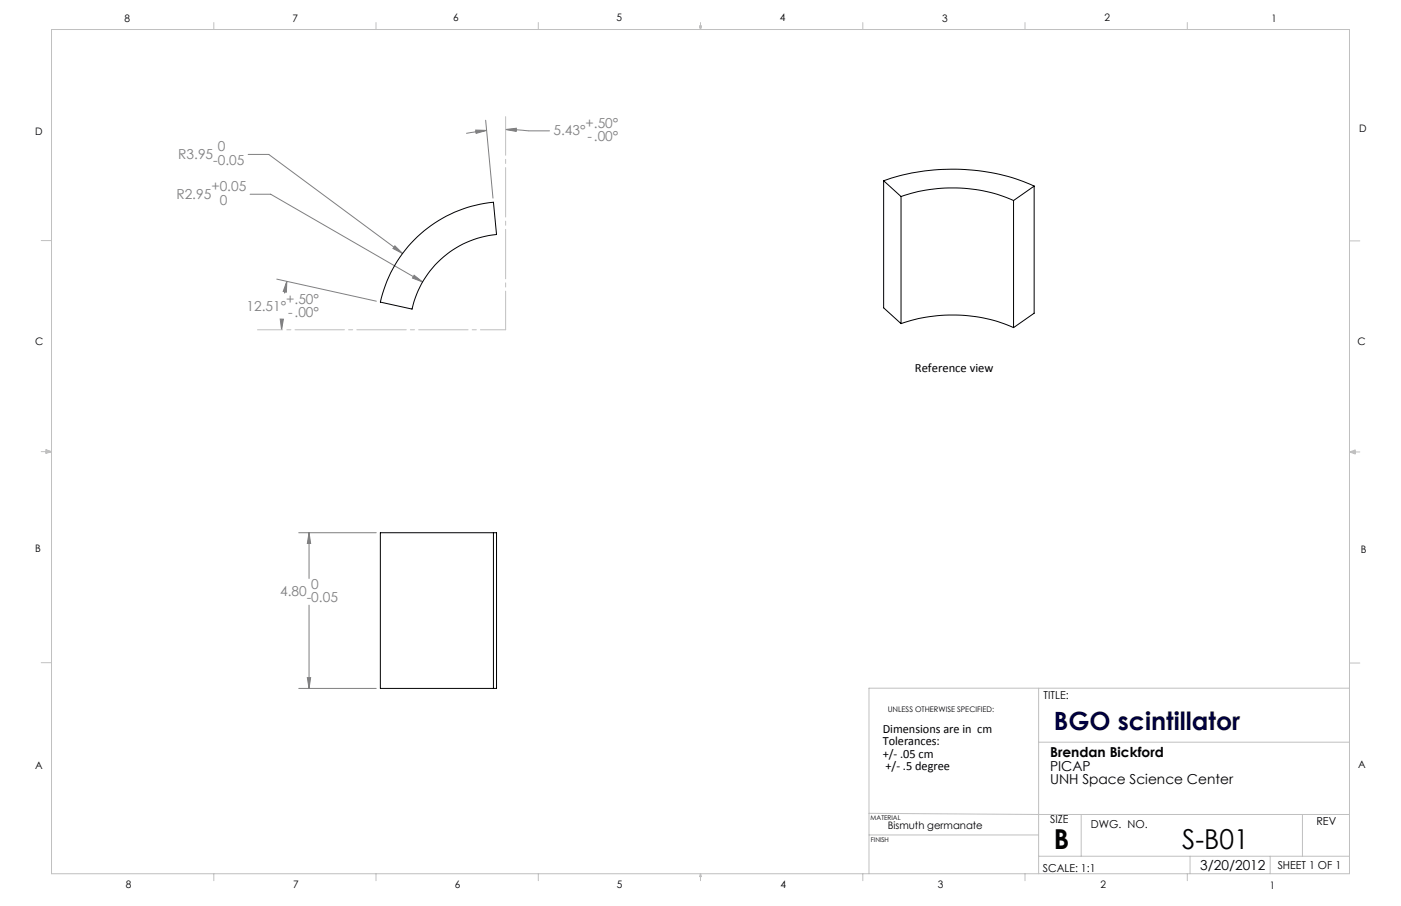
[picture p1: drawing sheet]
<svg xmlns="http://www.w3.org/2000/svg" width="432mm" height="279mm" viewBox="0 0 432 279" stroke-linecap="round" stroke-linejoin="round" font-family="sans-serif">
<g fill="none" stroke="#808080" stroke-width=".31">
<path d="M149.7 37.1l2.2 24M155.8 39.9l3.3-.4v1zM155.8 39.9l7.2 .5h6.4M76.5 47.6h6.3l41.3 30.6M77.1 59.9h6.3l46.8 27.1M146.6 40.1l3.4 .1-3.2 .9zM150 40.2l-6.3 .9M121.7 75.8l2.4 2.4-3-1.6zM85.3 86.1l30.7 6.8M86.4 98.4h.9l-.5 3.3zM86.9 98.7l-.1 3M88.4 86.7l-.1 3.4-1-.2z"/>
<path d="M88.4 86.7l-.7 3.8M127.6 84.9l2.6 2.1-3.1-1.2zM92.1 164.3h23.9M95.3 164.3l.4 3.3h-1zM95.3 164.3v14.1M95.3 186.6v25.7M92.1 212.3h23.9M94.7 209h1l-.4 3.3z"/>
</g>
<path d="M155.8 101.7v-65.7" fill="none" stroke="#c0c0c0" stroke-width=".31" stroke-dasharray="15.2 1.3 1.3 1.3" stroke-dashoffset="3.3"/>
<path d="M155.8 101.7h-76.4" fill="none" stroke="#c0c0c0" stroke-width=".31" stroke-dasharray="15.2 1.3 1.3 1.3" stroke-dashoffset="7.5"/>
<g fill="none" stroke="#c0c0c0" stroke-width=".31">
<path d="M15.9 9.1h400v260.4h-400zM65.9 6.9v2.2M115.9 6.9v2.2M165.9 6.9v2.2M215.6 8h.6l-.3 1.1zM215.7 8l.2 1.1M215.9 6.9v2.2M216 8l-.1 1.1M265.9 6.9v2.2M315.9 6.9v2.2M365.9 6.9v2.2M12.7 74.2h3.2"/>
<path d="M415.9 74.3h3.2M12.7 139.3h3.2M14.2 139.1l1.7 .2M14.2 138.7l1.7 .6-1.7 .5zM15.9 139.3l-1.7 .3M415.9 139.4h3.2M415.9 139.4l1.8-.6v1.2zM415.9 139.4l1.8 .3M417.7 139.2l-1.8 .2M12.7 204.4h3.2M320.1 212.2v57.3M415.9 204.5h3.2"/>
<path d="M415.9 212.2h-148.1v57.3M320.1 228.9h95.8M267.8 250.8l52.3 .4h95.8M267.8 257.5h52.3M333.2 251.2v12.9M401.4 251.2v12.9M65.9 269.5v2.1M115.9 269.5v2.1M165.9 269.5v2.1M215.9 269.5v2.1M215.9 269.5l.3 .8h-.6zM265.9 269.5v2.1"/>
<path d="M315.9 269.5v2.1M320.1 264.1h95.8M365.9 269.5v2.1M366.8 264.1v5.4M391.5 264.1v5.4"/>
</g>
<g fill="#808080">
<path d="M155.8 39.9l3.3-.4v1zM146.6 40.1l3.4 .1-3.2 .9zM88.4 86.7l-.1 3.4-1-.2zM86.4 98.4h.9l-.5 3.3z"/>
<path d="M127.6 84.9l-.5 .9 3.1 1.2zM121.7 75.8l-.6 .8 3 1.6zM94.7 209h1l-.4 3.3zM95.3 164.3l.4 3.3h-1z"/>
</g>
<g fill="none" stroke="#000" stroke-width=".31">
<path d="M272.3 55.7a63.8 63.8 0 0 1 46.4 1.7M272.3 55.7l5.4 4.9M272.3 55.7v39.2l5.4 4.9M318.7 57.4l-6.3 4.4M318.7 57.4v39.2l-6.3 4.4M127.6 74a39.8 39.8 0 0 1 24.5-11.6l.9 9.9a29.6 29.6 0 0 0-26 23l-9.8-2.1a39.7 39.7 0 0 1 10.4-19.2zM277.7 60.6a47.9 47.9 0 0 1 34.7 1.2M277.7 60.6v39.2M312.4 61.8v39.2M277.7 99.8a47.9 47.9 0 0 1 34.7 1.2M152.1 164.3h-34.9v48h34.9M152.1 164.3h.9v48h-.9"/>
<path d="M152.1 164.3v48"/>
</g>
<g font-size="8.5">
<text x="324.8" y="262">B</text>
<text x="364.4" y="262">S-B01</text>
</g>
<text font-size="7.8" fill="#000040" x="324.8" y="225.2">BGO scintillator</text>
<g font-size="4.2" fill="#808080">
<text x="170.6" y="41.7">5.43°</text>
<text x="180.5" y="39.4">+.50°</text>
<text x="67.1" y="46.7">0</text>
<text x="181.1" y="43.5">-.00°</text>
<text x="54.9" y="49">R3.95</text>
<text x="65.7" y="50.8">-0.05</text>
<text x="65.1" y="59">+0.05</text>
<text x="54.4" y="61.3">R2.95</text>
<text x="67.7" y="63.1">0</text>
<text x="76" y="95.9">12.51°</text>
<text x="88.2" y="93.7">+.50°</text>
<text x="88.8" y="97.8">-.00°</text>
<text x="86.3" y="183.9">4.80</text>
<text x="94.5" y="185.7">-0.05</text>
<text x="96" y="181.6">0</text>
</g>
<g font-size="4.2">
<text x="323.6" y="233.6">Brendan Bickford</text>
<text x="323.6" y="237.7">PICAP</text>
<text x="323.6" y="241.9">UNH Space Science Center</text>
<text x="369.9" y="268.4">3/20/2012</text>
</g>
<g font-size="3.9">
<text x="282" y="114.9">Reference view</text>
<text x="272.1" y="225.9">Dimensions are in cm</text>
<text x="272.1" y="229.8">Tolerances:</text>
<text x="272.1" y="233.7">+/- .05 cm</text>
<text x="272.9" y="237.6">+/- .5 degree</text>
</g>
<g font-size="3.4">
<text x="321.7" y="215.7">TITLE:</text>
<text x="323.6" y="253.9">SIZE</text>
<text x="336.2" y="255.5">DWG. NO.</text>
<text x="405.7" y="254.5">REV</text>
<text x="321.4" y="268.9">SCALE: 1:1</text>
<text x="393.8" y="267.9">SHEET 1 OF 1</text>
</g>
<g font-size="3.2">
<text x="38.3" y="6.7">8</text>
<text x="90.2" y="6.7">7</text>
<text x="139.7" y="6.5">6</text>
<text x="190" y="6.5">5</text>
<text x="240.4" y="6.5">4</text>
<text x="290.4" y="6.7">3</text>
<text x="340.4" y="6.5">2</text>
<text x="391.9" y="6.7">1</text>
<text x="10.9" y="41.6">D</text>
<text x="418.9" y="40.7">D</text>
<text x="10.9" y="106.3">C</text>
<text x="418.4" y="106.4">C</text>
<text x="10.8" y="170.2">B</text>
<text x="419.4" y="170.6">B</text>
<text x="10.8" y="237.2">A</text>
<text x="418.6" y="236.8">A</text>
<text x="273.6" y="255.5">Bismuth germanate</text>
<text x="38.8" y="273.8">8</text>
<text x="90.4" y="273.8">7</text>
<text x="140.2" y="273.8">6</text>
<text x="190.1" y="273.9">5</text>
<text x="240.5" y="273.8">4</text>
<text x="289" y="273.9">3</text>
<text x="339.1" y="273.8">2</text>
<text x="391.4" y="274.1">1</text>
</g>
<text font-size="2.4" x="273.6" y="219.7">UNLESS OTHERWISE SPECIFIED:</text>
<g font-size="2">
<text x="268.3" y="252.9">MATERIAL</text>
<text x="268.4" y="259.7">FINISH</text>
</g>
</svg>
